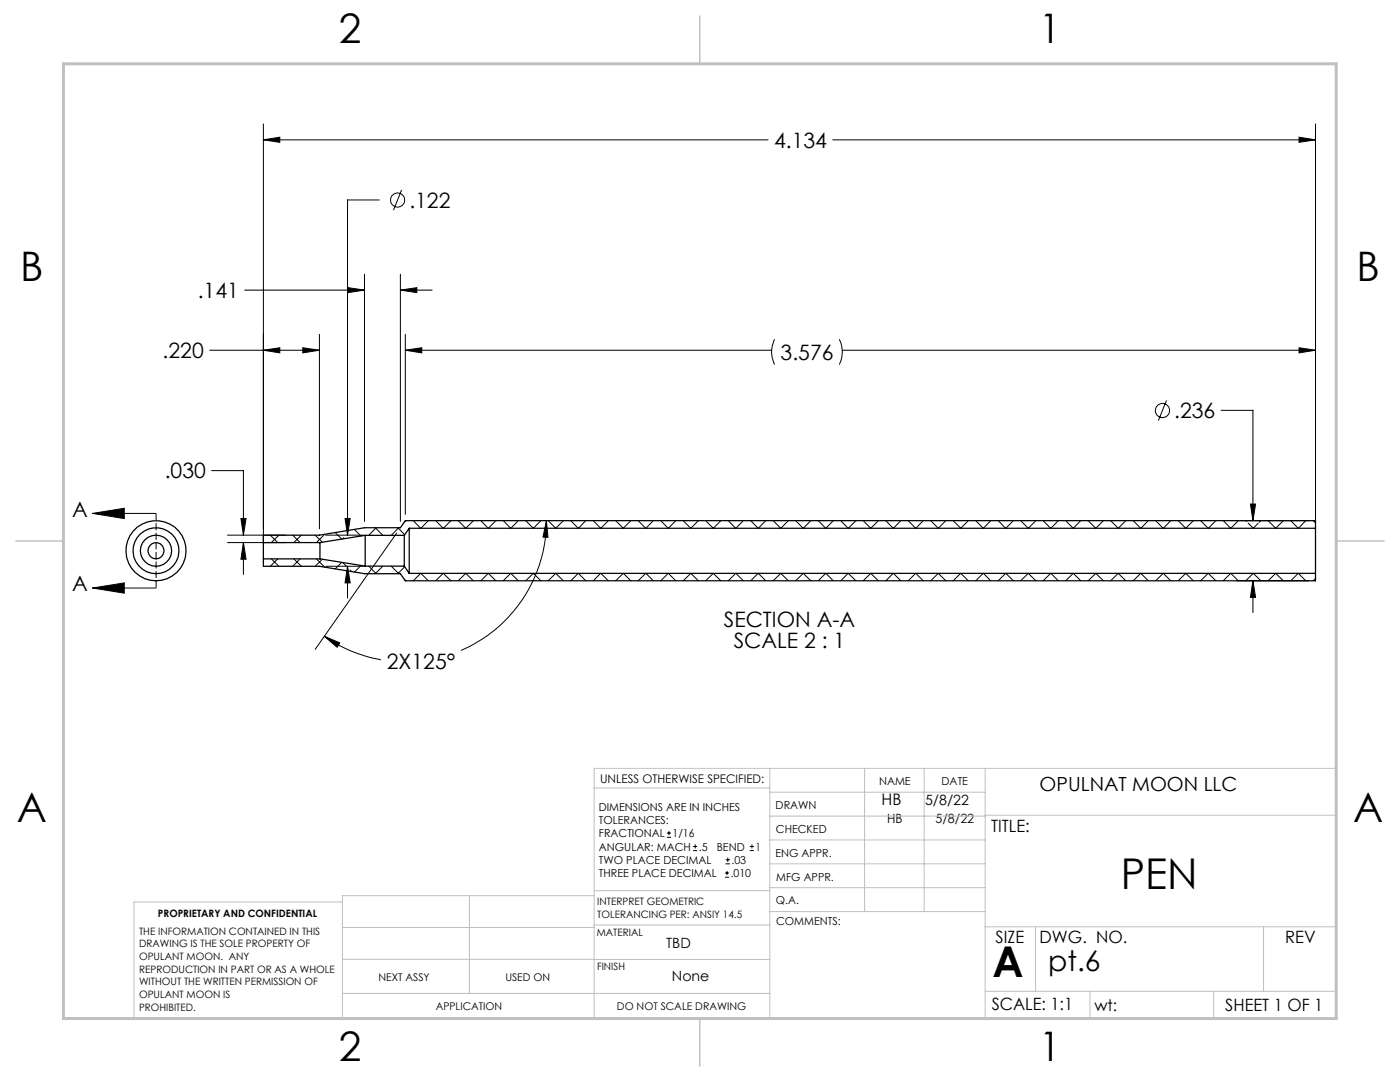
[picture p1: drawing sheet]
<svg xmlns="http://www.w3.org/2000/svg" width="279mm" height="216mm" viewBox="0 0 279 216" stroke-linecap="round" stroke-linejoin="round" font-family="sans-serif">
<g fill="none" stroke="#000" stroke-width=".2">
<path d="M52.6 27.9l3.2-.5v1zM52.6 24.7v83.9M52.6 27.9h100.7M75.7 39.9h-6.3v66.9M80.2 37.9l-1.7 4M166.2 27.9h96.3M259.3 27.4l3.2 .5-3.2 .5zM262.5 24.7v83.9M48.8 57.9h23.9M69.5 57.4l3.2 .5-3.2 .5zM72.7 54.7v49.3M79.9 57.9l3.3-.5v1z"/>
<path d="M79.9 54.7v49.3M79.9 57.9h6.4M41.8 69.9h21.9M52.6 69.9l3.2-.5v1zM60.4 69.4l3.3 .5-3.3 .5zM63.7 66.7v38.8M80.9 69.9l3.3-.5v1zM80.9 66.7v35.9M80.9 69.9h73.1M154.6 67.7a5.6 5.6 0 0 0 0 5M167.5 67.7a5.6 5.6 0 0 1 0 5M168.1 69.9h94.4"/>
<path d="M232.8 79.9l-1.6 4M259.3 69.4l3.2 .5-3.2 .5zM42.2 93.9h6.4v12.9M243.7 81.9h6.3v22M18.5 102.4l6.3-1v2.1zM18.5 117.3l6.3-1v2.1zM18.5 102.4h12.7M18.5 117.3h12.7M45.4 108.3h11.5M45.4 106.8h11.5M48.1 103.5h1l-.5 3.3zM48.6 108.3l.5 3.3h-1z"/>
<path d="M48.6 108.3v6.3M53.9 106.8l1.5 1.5M54.2 111.5l1.5 1.5M55.4 111.5l-1.5 1.5M55.7 106.8l-1.5 1.5M58.4 106.8l1.5 1.5M58.6 111.5l1.5 1.5M59.9 111.5l-1.5 1.5M60.1 106.8l-1.5 1.5M62.9 106.8l1.4 1.4M63.1 111.5l1.7 1.7M64.3 111.6l-1.4 1.4"/>
<path d="M64.8 106.6l-1.7 1.7M65 106.8h7.5M65 113h7.5M66.9 106.3l1.3 1.3M68.2 112.2l-1.3 1.3M68.4 112.2l.7 .8M68.6 107.3l-.2 .3M68.9 103.5h1l-.5 3.3zM69.4 113l.5 3.3h-1zM69.4 113v6.3M69.9 113.7l.3 .4M70.7 105.7l1.3 1.3"/>
<path d="M72 112.9l-1.3 1.3M73.6 113l1.5 1.5M74.9 105.3l1.5 1.5M75.1 105.3l-1.5 1.5M76.4 113l-1.5 1.5M78.1 113l1.5 1.5M79.2 106.4l-16.3 23.2M79.4 105.3l1.4 1.4M79.6 105.3l-1.5 1.5M80.6 115.5l.4 .4M80.8 113.1l-1.4 1.4M81 103.9l-.4 .3"/>
<path d="M82.5 103.9l1.5 1.5M84 114.4l-1.5 1.5M84 114.4l1.5 1.5M85.5 103.9l-1.5 1.5M87 115.9l1.4-1.5 1.6 1.5M87 103.9l1.5 1.5 1.5-1.5M91.4 103.9l1.6 1.5 1.5-1.5M91.4 115.9l1.6-1.5 1.5 1.5M96 103.9l1.4 1.5M97.4 114.4l-1.4 1.5M97.5 114.4l1.5 1.5M99 103.9l-1.5 1.5"/>
<path d="M100.4 115.9l1.5-1.5 1.5 1.5M100.4 103.9l1.6 1.5 1.4-1.5M104.9 103.9l1.5 1.5 1.5-1.5M104.9 115.9l1.5-1.5 1.5 1.5M109 103.9l.4 3.3h-1zM109 103.9a28.1 28.1 0 0 1-17 25.9M109.4 103.9l1.5 1.5 1.5-1.5M109.4 115.9l1.5-1.5 1.5 1.5M113.9 103.9l1.5 1.5M115.4 114.4l-1.5 1.5M115.4 114.4l1.5 1.5M116.9 103.9l-1.5 1.5"/>
<path d="M118.4 115.9l1.5-1.5 1.5 1.5M118.4 103.9l1.5 1.5 1.5-1.5M122.9 103.9l1.5 1.5 1.5-1.5M122.9 115.9l1.5-1.5 1.5 1.5M127.4 103.9l1.5 1.5M128.9 114.4l-1.5 1.5M128.9 114.4l1.5 1.5M130.4 103.9l-1.5 1.5M131.9 115.9l1.4-1.5 1.6 1.5M131.9 103.9l1.5 1.5 1.5-1.5M136.3 115.9l1.6-1.5 1.5 1.5M136.3 103.9l1.6 1.5 1.5-1.5"/>
<path d="M140.8 103.9l1.5 1.5 1.6-1.5M140.8 115.9l1.5-1.5 1.6 1.5M145.3 103.9l1.5 1.5M146.8 114.4l-1.5 1.5M146.9 114.4l1.4 1.5M148.3 103.9l-1.4 1.5M149.8 115.9l1.5-1.5 1.5 1.5M149.8 103.9l1.5 1.5 1.5-1.5M154.3 103.9l1.5 1.5 1.5-1.5M154.3 115.9l1.5-1.5 1.5 1.5M158.8 103.9l1.5 1.5 1.5-1.5M158.8 115.9l1.5-1.5 1.5 1.5"/>
<path d="M163.3 115.9l1.5-1.5 1.5 1.5M163.3 103.9l1.5 1.5 1.5-1.5M167.8 115.9l1.5-1.5 1.5 1.5M167.8 103.9l1.5 1.5 1.5-1.5M172.3 103.9l1.5 1.5 1.5-1.5M172.3 115.9l1.5-1.5 1.5 1.5M176.8 103.9l1.5 1.5M178.3 114.4l-1.5 1.5M178.3 114.4l1.5 1.5M179.8 103.9l-1.5 1.5M181.3 115.9l1.4-1.5 1.6 1.5M181.3 103.9l1.5 1.5 1.5-1.5"/>
<path d="M185.7 103.9l1.6 1.5 1.5-1.5M185.7 115.9l1.6-1.5 1.5 1.5M190.2 115.9l1.5-1.5 1.6 1.5M190.2 103.9l1.5 1.5 1.6-1.5M194.7 115.9l1.5-1.5 1.5 1.5M194.7 103.9l1.6 1.5 1.4-1.5M199.2 115.9l1.5-1.5 1.5 1.5M199.2 103.9l1.5 1.5 1.5-1.5M203.7 115.9l1.5-1.5 1.5 1.5M203.7 103.9l1.5 1.5 1.5-1.5M208.2 103.9l1.5 1.5M209.7 114.4l-1.5 1.5"/>
<path d="M209.7 114.4l1.5 1.5M211.2 103.9l-1.5 1.5M212.7 115.9l1.5-1.5 1.5 1.5M212.7 103.9l1.5 1.5 1.5-1.5M217.2 115.9l1.5-1.5 1.5 1.5M217.2 103.9l1.5 1.5 1.5-1.5M221.7 103.9l1.5 1.5 1.5-1.5M221.7 115.9l1.5-1.5 1.5 1.5M226.2 115.9l1.4-1.5 1.6 1.5M226.2 103.9l1.5 1.5 1.5-1.5M230.6 115.9l1.5-1.5 1.5 1.5M230.6 103.9l1.6 1.5 1.4-1.5"/>
<path d="M235.1 103.9l1.5 1.5 1.6-1.5M235.1 115.9l1.5-1.5 1.6 1.5M239.6 103.9l1.5 1.5M241.1 114.4l-1.5 1.5M241.2 114.4l1.4 1.5M242.6 103.9l-1.4 1.5M244.1 115.9l1.5-1.5 1.5 1.5M244.1 103.9l1.5 1.5 1.5-1.5M246.9 115.9h14.4M246.9 103.9h14.4M248.6 115.9l1.5-1.5 1.5 1.5M248.6 103.9l.2 .2"/>
<path d="M249.1 104.4l1 1 1-1M249.6 100.6h1l-.6 3.3zM250 115.9l.6 3.3h-1zM250 115.9v6.3M251.6 103.9l-.3 .3M253.1 103.9l1.5 1.5 1.5-1.5M253.1 115.9l1.5-1.5 1.5 1.5M257.6 115.9l1.5-1.5 1.5 1.5M257.6 103.9l1.5 1.5 1.5-1.5M262.1 103.9l.4 .5M262.5 115.4l-.4 .5M64.7 127l3.1 1.3-.5 .9z"/>
<path d="M64.7 127a27.9 27.9 0 0 0 11.3 4.7M133.1 167.1h.8M133.1 166.2h.8M133.5 165.8v.9M138.3 169.7h.8M138.3 168.9h.8M138.7 168.5v.8M144.7 175h.8M144.7 174.2h.8M144.8 172.4h.9M144.8 171.6h.9M145.1 173.8v.8"/>
<path d="M145.2 171.1v.9M149.6 169.7h.9M149.6 168.9h.9M150.1 168.5v.8"/>
<circle cx="79.4" cy="39.9" r="1.4"/>
<circle cx="232" cy="81.9" r="1.41"/>
</g>
<path d="M31.2 102.4v14.9" fill="none" stroke="#000" stroke-width=".2" stroke-dasharray="1.3 .6" stroke-dashoffset="-.1"/>
<g fill="none" stroke="#c0c0c0" stroke-width=".2">
<path d="M118.6 157.2h35M153.6 153.3v49.9M153.6 158.1h43M172.5 153.3v28.6M184.4 153.3v28.6M196.6 153.3v49.9M68.3 180h-41.6v23.2h240v-49.9h-148.1v49.9M93.7 178.7v19.5M118.6 178.7h-50.3v24.5M118.6 177.7h35M153.6 162.8h43M153.6 177.1h43"/>
<path d="M153.6 167.6h43M153.6 172.4h43M196.6 162.7h70.1M68.3 198.2h85.3M68.3 191.4l85.3 .1M68.3 185.1h50.3M118.6 184.6h35M153.6 181.9h43M196.6 184.9h70.1M196.6 197.8h70.1M206.7 184.9v12.9M217.5 197.8v5.4"/>
<path d="M242.2 197.8v5.4M252.2 184.9v12.9"/>
</g>
<path d="M139.7 3.2v9.5M3.1 107.9h9.6M266.7 107.9h9.5M139.7 203.2v9.6" fill="none" stroke="#c0c0c0" stroke-width=".3"/>
<path d="M12.7 12.7h254v190.5h-254z" fill="none" stroke="#c0c0c0" stroke-width=".6"/>
<g fill="#000">
<path d="M52.6 27.9l3.2-.5v1zM259.3 27.4l3.2 .5-3.2 .5zM80.9 69.9l3.3-.5v1zM259.3 69.4l3.2 .5-3.2 .5zM64.7 127l3.1 1.3-.5 .9zM109 103.9l.4 3.3h-1zM69.5 57.4l3.2 .5-3.2 .5zM79.9 57.9l3.3-.5v1zM52.6 69.9l3.2-.5v1zM60.4 69.4l3.3 .5-3.3 .5zM48.6 108.3l.5 3.3h-1zM48.1 103.5h1l-.5 3.3zM250 115.9l.6 3.3h-1zM249.6 100.6h1l-.6 3.3zM69.4 113l.5 3.3h-1zM68.9 103.5h1l-.5 3.3z"/>
<path d="M18.5 102.4l6.3-1v2.1zM18.5 117.3l6.3-1v2.1z"/>
</g>
<g fill="none" stroke="#000" stroke-width=".25">
<path d="M52.6 108.3v3.2M52.6 111.5v1.5h11.1l9 1.5h7.2l1 1.4h181.6v-1.5M52.6 108.3h11.3M52.6 111.5h11.3M63.9 108.3v3.2M63.9 111.5l9 1.5M72.9 106.8v6.2M72.9 106.8h7.8M72.9 106.8l-9 1.5M72.9 113h7.8M80.7 106.8v6.2M80.7 113l1 1.4"/>
<path d="M81.7 105.4v9M81.7 105.4h180.8M81.7 105.4l-1 1.4M81.7 114.4h180.8M262.5 105.4v9M262.5 105.4v-1.5h-181.6l-1 1.4h-7.2l-9 1.5h-11.1v1.5"/>
<circle cx="31.1" cy="109.9" r="1.61"/>
<circle cx="31.1" cy="109.9" r="4.6"/>
<circle cx="31.1" cy="109.9" r="6"/>
<circle cx="31.1" cy="109.9" r="3.1"/>
</g>
<g font-size="8.5">
<text x="223.7" y="177.4">PEN</text>
<text x="198.1" y="195">A</text>
</g>
<g font-size="8.1">
<text x="67.6" y="8.5">2</text>
<text x="207.3" y="8.5">1</text>
<text x="4" y="56.2">B</text>
<text x="270.7" y="56.2">B</text>
<text x="3.3" y="164.1">A</text>
<text x="270" y="164.1">A</text>
<text x="67.6" y="211.7">2</text>
<text x="207.3" y="211.7">1</text>
</g>
<text font-size="5.6" x="209.2" y="193.7">pt.6</text>
<g font-size="4.2">
<text x="154.5" y="29.5">4.134</text>
<text x="81.7" y="41.5">.122</text>
<text x="39.5" y="59.5">.141</text>
<text x="32.5" y="71.5">.220</text>
<text x="155.8" y="71.8">3.576</text>
<text x="234.3" y="83.5">.236</text>
<text x="32.9" y="95.5">.030</text>
<text x="14.4" y="103.1">A</text>
<text x="14.4" y="118">A</text>
<text x="144.4" y="125.1">SECTION A-A</text>
<text x="146.4" y="129.3">SCALE 2 : 1</text>
<text x="77.2" y="133.5">2X125°</text>
</g>
<text font-size="3.9" x="207.5" y="157.8">OPULNAT MOON LLC</text>
<g font-size="3.4">
<text x="197.8" y="166">TITLE:</text>
<text x="198.7" y="188.1">SIZE</text>
<text x="207.5" y="188.1">DWG. NO.</text>
<text x="256.5" y="188.2">REV</text>
<text x="197.9" y="201.5">SCALE: 1:1</text>
<text x="244.5" y="201.7">SHEET 1 OF 1</text>
</g>
<g font-size="3.2">
<text x="175.9" y="160.7">HB</text>
<text x="218.4" y="201.7">wt:</text>
</g>
<g font-size="2.8">
<text x="184.6" y="160.7">5/8/22</text>
<text x="133" y="189.2">TBD</text>
<text x="134.1" y="195.7">None</text>
</g>
<g font-size="2.5">
<text x="177" y="164.2">HB</text>
<text x="186.7" y="164.3">5/8/22</text>
</g>
<text font-size="2.4" x="119.8" y="156.2">UNLESS OTHERWISE SPECIFIED:</text>
<g font-size="2.2">
<text x="119.5" y="161.8">DIMENSIONS ARE IN INCHES</text>
<text x="154.8" y="161.4">DRAWN</text>
<text x="175.4" y="156.6">NAME</text>
<text x="187.9" y="156.7">DATE</text>
<text x="119.5" y="164.4">TOLERANCES:</text>
<text x="119.5" y="167.1">FRACTIONAL</text>
<text x="134.2" y="167.1">1/16</text>
<text x="154.9" y="166.3">CHECKED</text>
<text x="119.5" y="172.4">TWO PLACE DECIMAL</text>
<text x="119.5" y="169.7">ANGULAR: MACH</text>
<text x="139.5" y="169.7">.5</text>
<text x="143" y="169.7">BEND</text>
<text x="146" y="172.4">.03</text>
<text x="150.8" y="169.7">1</text>
<text x="154.8" y="170.9">ENG APPR.</text>
<text x="119.5" y="175">THREE PLACE DECIMAL</text>
<text x="145.8" y="175">.010</text>
<text x="154.9" y="175.7">MFG APPR.</text>
<text x="154.9" y="180.4">Q.A.</text>
<text x="154.9" y="184.6">COMMENTS:</text>
</g>
<g font-size="2.1">
<text x="75.5" y="195.7">NEXT ASSY</text>
<text x="100.9" y="195.7">USED ON</text>
<text x="86.9" y="201.5">APPLICATION</text>
<text x="123.1" y="201.6">DO NOT SCALE DRAWING</text>
</g>
<g font-size="2">
<text x="31.5" y="182.9">PROPRIETARY AND CONFIDENTIAL</text>
<text x="119.2" y="180.6">INTERPRET GEOMETRIC</text>
<text x="119.2" y="183.1">TOLERANCING PER: ANSIY 14.5</text>
<text x="27.8" y="186.5">THE INFORMATION CONTAINED IN THIS</text>
<text x="27.8" y="189">DRAWING IS THE SOLE PROPERTY OF</text>
<text x="27.8" y="191.6">OPULANT MOON. ANY</text>
<text x="119.1" y="186.7">MATERIAL</text>
<text x="27.8" y="194.1">REPRODUCTION IN PART OR AS A WHOLE</text>
<text x="27.8" y="196.6">WITHOUT THE WRITTEN PERMISSION OF</text>
<text x="119.1" y="193.5">FINISH</text>
<text x="27.8" y="199.1">OPULANT MOON IS</text>
<text x="27.8" y="201.7">PROHIBITED.</text>
</g>
</svg>
